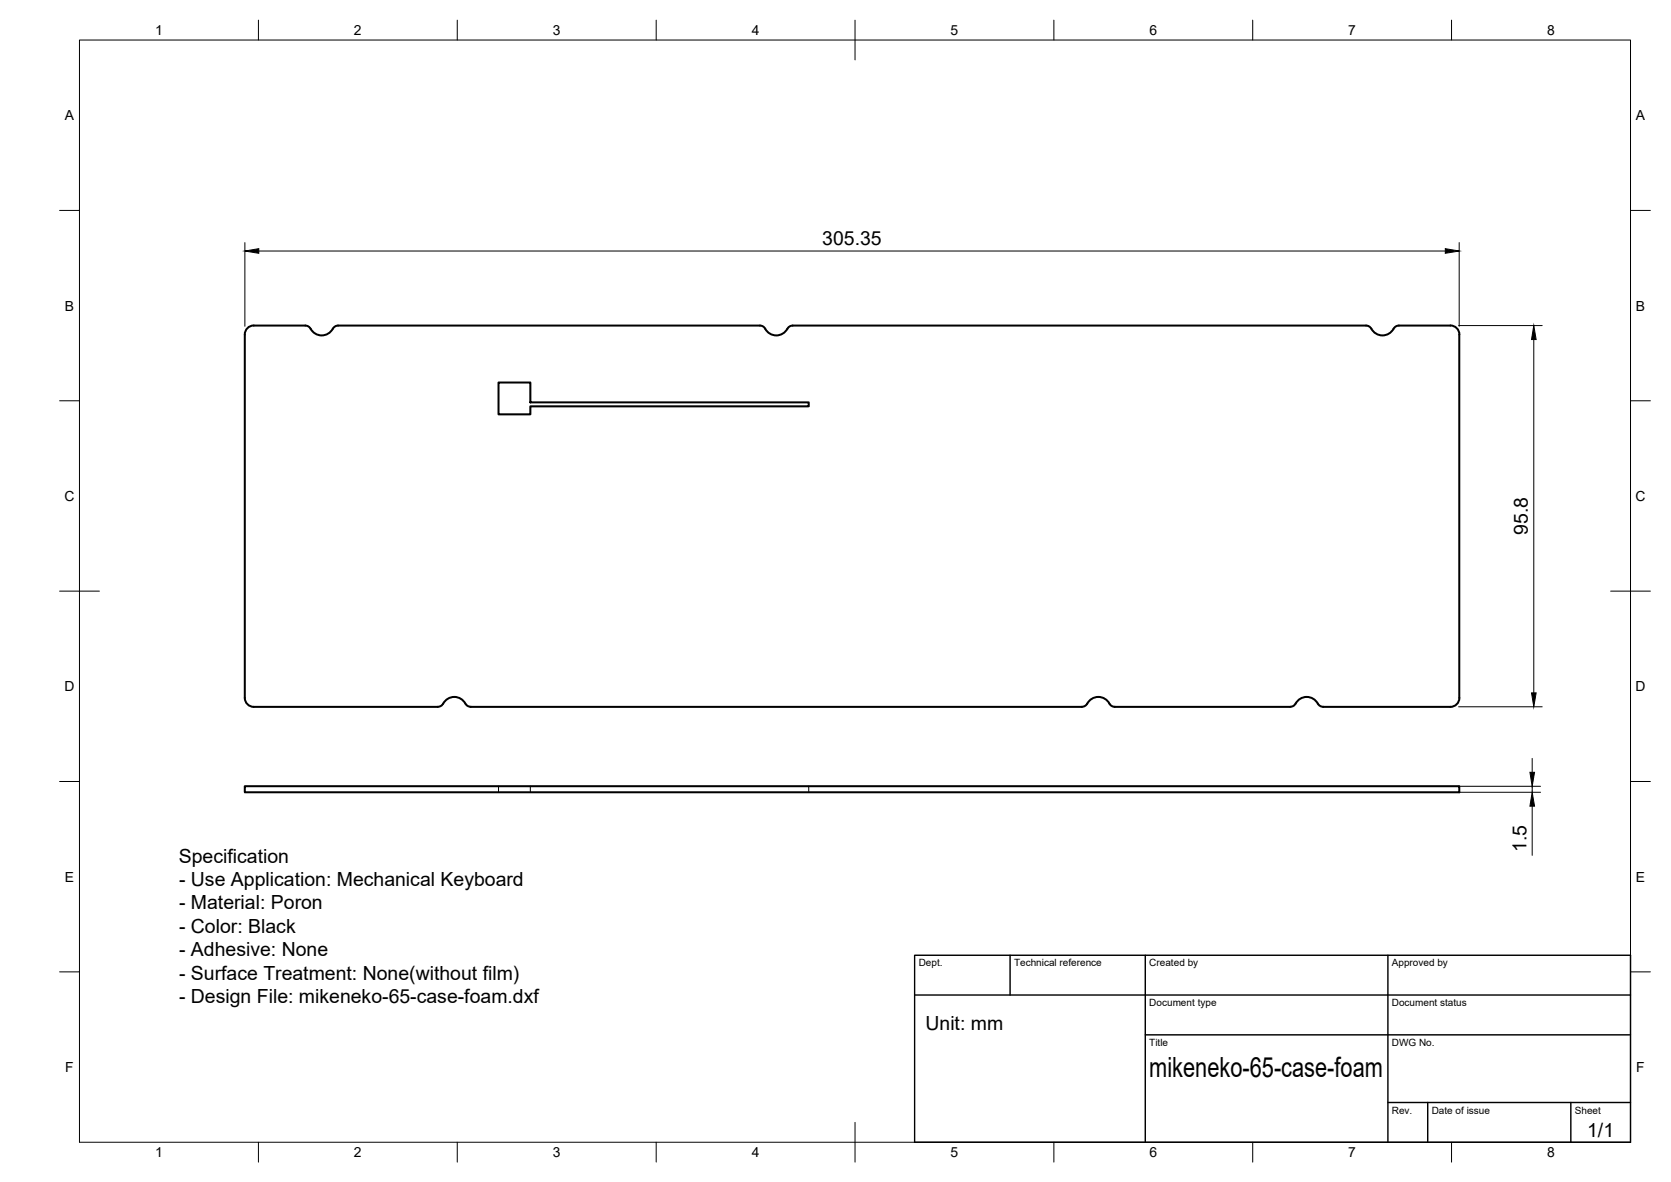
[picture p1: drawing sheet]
<svg xmlns="http://www.w3.org/2000/svg" width="420mm" height="297mm" viewBox="0 0 420 297" stroke-linecap="round" stroke-linejoin="round" font-family="sans-serif">
<path d="M63.8 81.8h13a1.84 1.84 0 0 1 1.6 1.3 3.2 3.2 0 0 0 5.5-.8l1.1-.5h106.1a1.79 1.79 0 0 1 1.6 1.3 3.1 3.1 0 0 0 5.3-.5M63.8 81.8a2.25 2.25 0 0 0-2.2 2.3v91.3a2.25 2.25 0 0 0 2.2 2.2h46.3a1.84 1.84 0 0 0 1.7-1.3 3.1 3.1 0 0 1 5.2 .5M125.3 96.1h8v5h70v1h-70v2h-8zM198 82.6a1.49 1.49 0 0 1 1.3-.8h144.2a1.49 1.49 0 0 1 1.3 .8M351.7 81.8h13M351.7 81.8a1.84 1.84 0 0 0-1.6 1.3 3.1 3.1 0 0 1-5.3-.5M364.7 81.8a2.25 2.25 0 0 1 2.2 2.2v91.4a2.22 2.22 0 0 1-2.2 2.2M117 176.8a1.57 1.57 0 0 0 1.3 .8h153.7a1.84 1.84 0 0 0 1.7-1.3 3.2 3.2 0 0 1 5.5 .8l1.1 .5h44.1a1.92 1.92 0 0 0 1.7-1.3 3.2 3.2 0 0 1 5.5 .8l1.1 .5h32M61.6 197.6h305.3v1.5h-305.3z" fill="none" stroke="#000" stroke-width=".51"/>
<path d="M125.3 197.6v1.5M133.3 197.6v1.5M203.3 197.6v1.5" fill="none" stroke="#000" stroke-width=".25"/>
<!-- layer: Border -->
<g fill="none" stroke="#000" stroke-width=".25">
<path d="M20 10.1h390v276.9h-390zM65 5.1v5M115 5.1v5M165 5.1v5M215 5.1v10M265 5.1v5M315 5.1v5M365 5.1v5M15 52.9h5M410 52.9h5M15 100.7h5M410 100.7h5"/>
<path d="M15 148.6h10M405 148.6h10M15 196.4h5M410 196.4h5M15 244.2h5M410 244.2h5M65 287v5M115 287v5M165 287v5M215 282.1v9.9M265 287v5M315 287v5"/>
<path d="M365 287v5"/>
</g>
<!-- layer: TitleBlock -->
<path d="M230 240.1h180v46.9h-180zM230 250h180M254 240.1v9.9M288 240.1v46.9M349 240.1v46.9M288 260.1h122M349 277.1h61M359 277.1v9.9M395 277.1v9.9" fill="none" stroke="#000" stroke-width=".36"/>
<!-- layer: Dimensions -->
<path d="M61.6 61v21M65.1 63.1h298.3M366.9 61v21M366.8 81.8h21M385.7 85.3v88.8M366.8 177.6h21M366.8 197.6h20.5M366.8 199.1h20.5M385.3 190.6v3.5M385.3 197.6v1.5M385.3 202.6v12.4" fill="none" stroke="#000" stroke-width=".25"/>
<path d="M61.6 63.1l3.5-.6v1.2zM363.4 62.5l3.5 .6-3.5 .6zM385.7 81.8l.5 3.5h-1.1zM385.1 174.1h1.1l-.5 3.5zM384.7 194.1h1.1l-.5 3.5zM385.3 199.1l.5 3.5h-1.1z" fill="#000" stroke="#000" stroke-width=".25"/>
<text font-size="7" x="289" y="270.6">mikeneko-65-case-foam</text>
<g font-size="4.9">
<text x="206.8" y="61.6">305.35</text>
<text x="384.2" y="134.5" transform="rotate(-90 384.2 134.5)">95.8</text>
<text x="383.8" y="214.1" transform="rotate(-90 383.8 214.1)">1.5</text>
<text x="45" y="216.9">Specification</text>
<text x="45" y="222.7">- Use Application: Mechanical Keyboard</text>
<text x="45" y="228.5">- Material: Poron</text>
<text x="45" y="234.4">- Color: Black</text>
<text x="45" y="240.2">- Adhesive: None</text>
<text x="45" y="246.2">- Surface Treatment: None(without film)</text>
<text x="45" y="252">- Design File: mikeneko-65-case-foam.dxf</text>
<text x="232.7" y="258.8">Unit: mm</text>
<text x="399.1" y="285.7">1/1</text>
</g>
<g font-size="3.5">
<text x="39" y="8.8">1</text>
<text x="89" y="8.8">2</text>
<text x="139" y="8.8">3</text>
<text x="189" y="8.8">4</text>
<text x="239" y="8.8">5</text>
<text x="289" y="8.8">6</text>
<text x="339" y="8.8">7</text>
<text x="389" y="8.8">8</text>
<text x="16.3" y="30.2">A</text>
<text x="411.3" y="30.2">A</text>
<text x="16.3" y="78">B</text>
<text x="411.3" y="78">B</text>
<text x="16.2" y="125.9">C</text>
<text x="411.2" y="125.9">C</text>
<text x="16.2" y="173.7">D</text>
<text x="411.2" y="173.7">D</text>
<text x="16.3" y="221.6">E</text>
<text x="411.3" y="221.6">E</text>
<text x="16.4" y="269.4">F</text>
<text x="411.4" y="269.4">F</text>
<text x="39" y="290.8">1</text>
<text x="89" y="290.8">2</text>
<text x="139" y="290.8">3</text>
<text x="189" y="290.8">4</text>
<text x="239" y="290.8">5</text>
<text x="289" y="290.8">6</text>
<text x="339" y="290.8">7</text>
<text x="389" y="290.8">8</text>
</g>
<g font-size="2.5">
<text x="231" y="242.9">Dept.</text>
<text x="255" y="242.9">Technical reference</text>
<text x="289" y="242.9">Created by</text>
<text x="350" y="242.9">Approved by</text>
<text x="289" y="252.8">Document type</text>
<text x="350" y="252.8">Document status</text>
<text x="289" y="262.9">Title</text>
<text x="350" y="262.9">DWG No.</text>
<text x="350" y="279.9">Rev.</text>
<text x="360" y="279.9">Date of issue</text>
<text x="396" y="279.9">Sheet</text>
</g>
</svg>
